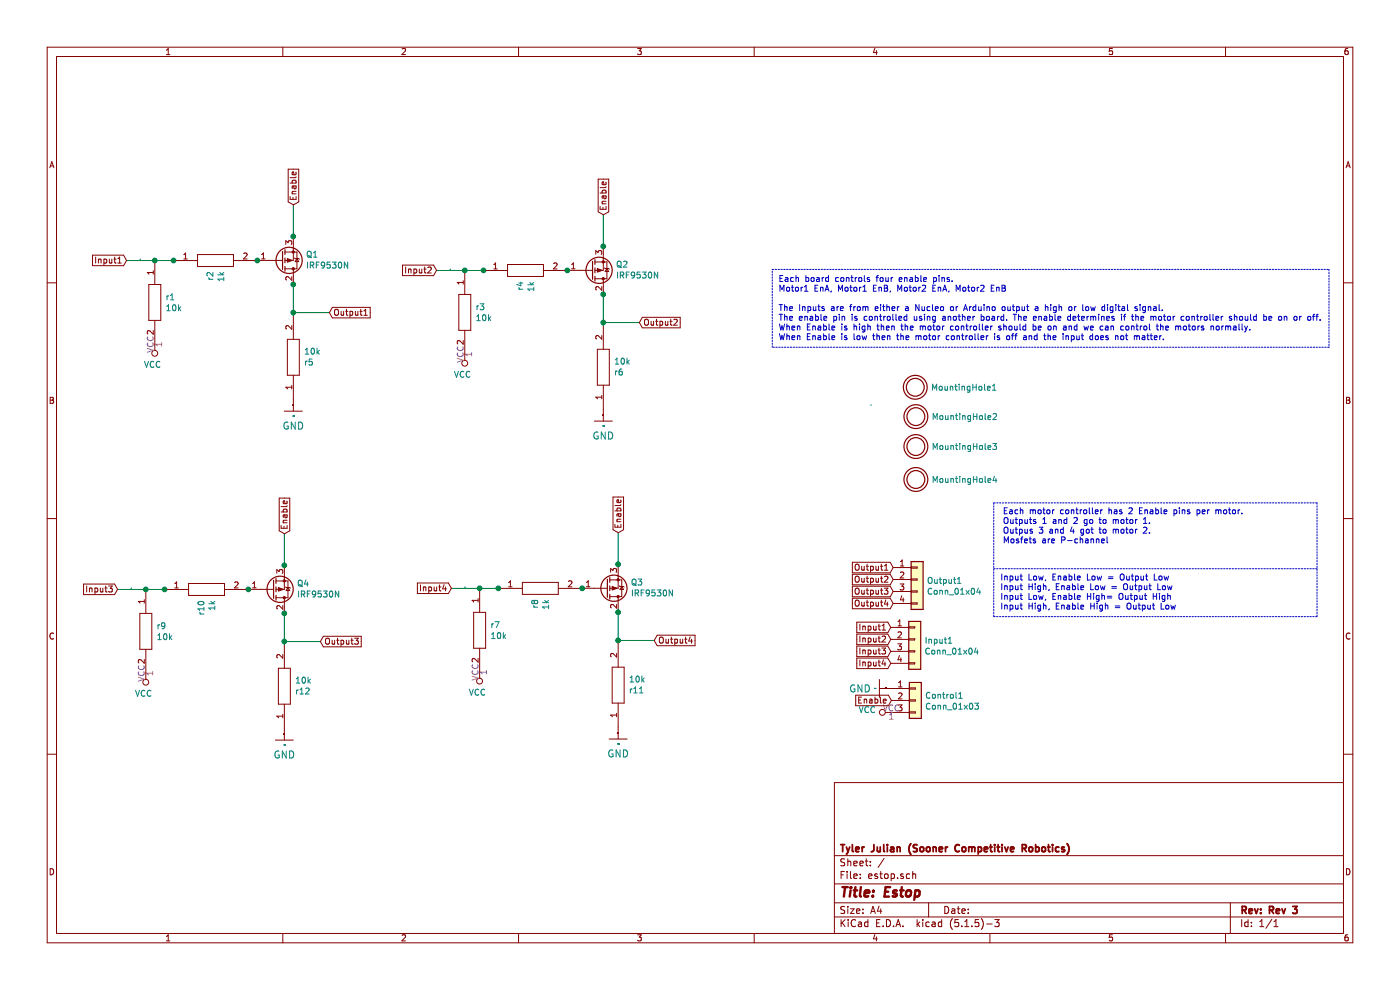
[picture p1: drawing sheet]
EESchema Schematic File Version 4
EELAYER 30 0
EELAYER END
$Descr A4 11693 8268
encoding utf-8
Sheet 1 1
Title "Estop"
Date ""
Rev "Rev 3"
Comp "Tyler Julian (Sooner Competitive Robotics)"
Comment1 ""
Comment2 ""
Comment3 ""
Comment4 ""
$EndDescr
$Comp
L power:VCC #PWR05
U 1 1
P 7445 5950
F 0 "#PWR05" H 7445 5800 50  0001 C CNN
F 1 "VCC" V 7463 6077 50  0000 L CNN
F 2 "" H 7445 5950 50  0001 C CNN
F 3 "" H 7445 5950 50  0001 C CNN
	1    7445 5950
	0    -1   -1   0   
$EndComp
$Comp
L estop-rescue:GND-Adafruit_Feather_M0_RFMxx-eagle-import #GND03
U 1 1
P 7345 5750
F 0 "#GND03" H 7345 5750 50  0001 C CNN
F 1 "GND" V 7345 5681 59  0000 R CNN
F 2 "" H 7345 5750 50  0001 C CNN
F 3 "" H 7345 5750 50  0001 C CNN
	1    7345 5750
	0    1    1    0   
$EndComp
Wire Wire Line
	7275 3385 7275 3380
Text GLabel 7445 5850 0    50   Input ~ 0
Enable
$Comp
L Connector_Generic:Conn_01x03 Control1
U 1 1
P 7645 5850
F 0 "Control1" H 7725 5892 50  0000 L CNN
F 1 "Conn_01x03" H 7725 5801 50  0000 L CNN
F 2 "Connector_PinHeader_2.54mm:PinHeader_1x03_P2.54mm_Vertical" H 7645 5850 50  0001 C CNN
F 3 "~" H 7645 5850 50  0001 C CNN
	1    7645 5850
	1    0    0    -1  
$EndComp
$Comp
L Connector_Generic:Conn_01x04 Input1
U 1 1
P 7640 5340
F 0 "Input1" H 7720 5332 50  0000 L CNN
F 1 "Conn_01x04" H 7720 5241 50  0000 L CNN
F 2 "Connector_PinHeader_2.54mm:PinHeader_1x04_P2.54mm_Vertical" H 7640 5340 50  0001 C CNN
F 3 "~" H 7640 5340 50  0001 C CNN
	1    7640 5340
	1    0    0    -1  
$EndComp
$Comp
L Connector_Generic:Conn_01x04 Output1
U 1 1
P 7660 4840
F 0 "Output1" H 7740 4832 50  0000 L CNN
F 1 "Conn_01x04" H 7740 4741 50  0000 L CNN
F 2 "Connector_PinSocket_2.54mm:PinSocket_1x04_P2.54mm_Vertical" H 7660 4840 50  0001 C CNN
F 3 "~" H 7660 4840 50  0001 C CNN
	1    7660 4840
	1    0    0    -1  
$EndComp
Text GLabel 7460 5040 0    50   Input ~ 0
Output4
Text GLabel 7460 4940 0    50   Input ~ 0
Output3
Text GLabel 7460 4840 0    50   Input ~ 0
Output2
Text GLabel 7460 4740 0    50   Input ~ 0
Output1
Text GLabel 7440 5240 0    50   Input ~ 0
Input1
Text GLabel 7440 5340 0    50   Input ~ 0
Input2
Text GLabel 7440 5440 0    50   Input ~ 0
Input3
Text GLabel 7440 5540 0    50   Input ~ 0
Input4
$Comp
L estop-rescue:MOUNTINGHOLE-Adafruit_Feather_M0_RFMxx-eagle-import MountingHole4
U 1 1
P 7650 4005
F 0 "MountingHole4" H 7780 4005 50  0000 L CNN
F 1 "MOUNTINGHOLE" H 7650 4005 50  0001 C CNN
F 2 "MountingHole:MountingHole_3.2mm_M3" H 7650 4005 50  0001 C CNN
F 3 "" H 7650 4005 50  0001 C CNN
	1    7650 4005
	1    0    0    -1  
$EndComp
$Comp
L estop-rescue:MOUNTINGHOLE-Adafruit_Feather_M0_RFMxx-eagle-import MountingHole3
U 1 1
P 7650 3730
F 0 "MountingHole3" H 7780 3730 50  0000 L CNN
F 1 "MOUNTINGHOLE" H 7650 3730 50  0001 C CNN
F 2 "MountingHole:MountingHole_3.2mm_M3" H 7650 3730 50  0001 C CNN
F 3 "" H 7650 3730 50  0001 C CNN
	1    7650 3730
	1    0    0    -1  
$EndComp
$Comp
L estop-rescue:MOUNTINGHOLE-Adafruit_Feather_M0_RFMxx-eagle-import MountingHole2
U 1 1
P 7650 3480
F 0 "MountingHole2" H 7780 3480 50  0000 L CNN
F 1 "MOUNTINGHOLE" H 7650 3480 50  0001 C CNN
F 2 "MountingHole:MountingHole_3.2mm_M3" H 7650 3480 50  0001 C CNN
F 3 "" H 7650 3480 50  0001 C CNN
	1    7650 3480
	1    0    0    -1  
$EndComp
$Comp
L estop-rescue:MOUNTINGHOLE-Adafruit_Feather_M0_RFMxx-eagle-import MountingHole1
U 1 1
P 7645 3235
F 0 "MountingHole1" H 7775 3235 50  0000 L CNN
F 1 "MOUNTINGHOLE" H 7645 3235 50  0001 C CNN
F 2 "MountingHole:MountingHole_3.2mm_M3" H 7645 3235 50  0001 C CNN
F 3 "" H 7645 3235 50  0001 C CNN
	1    7645 3235
	1    0    0    -1  
$EndComp
Text Notes 8374 4547 0    50   ~ 0
Each motor controller has 2 Enable pins per motor. \nOutputs 1 and 2 go to motor 1.\nOutpus 3 and 4 got to motor 2.\nMosfets are P-channel
Wire Notes Line
	8300 4200 11000 4200
Wire Notes Line
	11000 4750 8300 4750
Text Notes 8353 5262 0    50   ~ 0
\nInput Low, Enable Low = Output Low\nInput High, Enable Low = Output Low\nInput Low, Enable High= Output High\nInput High, Enable High = Output Low\n\n\n
Wire Notes Line
	8300 5150 11000 5150
Wire Notes Line
	11000 4200 11000 5150
Wire Notes Line
	8300 4200 8300 5150
Text Notes 6500 2850 0    50   ~ 0
Each board controls four enable pins.\nMotor1 EnA, Motor1 EnB, Motor2 EnA, Motor2 EnB\n\nThe Inputs are from either a Nucleo or Arduino output a high or low digital signal. \nThe enable pin is controlled using another board. The enable determines if the motor controller should be on or off. \nWhen Enable is high then the motor controller should be on and we can control the motors normally. \nWhen Enable is low then the motor controller is off and the input does not matter.
Wire Notes Line
	6450 2250 11100 2250
Wire Notes Line
	11100 2250 11100 2900
Wire Notes Line
	11100 2900 6450 2900
Wire Notes Line
	6450 2900 6450 2250
Text GLabel 1057 2175 0    50   Input ~ 0
Input1
$Comp
L power:VCC #PWR01
U 1 1
P 1293 2876
F 0 "#PWR01" H 1293 2726 50  0001 C CNN
F 1 "VCC" H 1311 3049 50  0000 C CNN
F 2 "" H 1293 2876 50  0001 C CNN
F 3 "" H 1293 2876 50  0001 C CNN
	1    1293 2876
	-1   0    0    1   
$EndComp
Wire Wire Line
	1057 2176 1057 2175
Wire Wire Line
	1171 2163 1171 2175
$Comp
L estop-rescue:ROX5SSJ1K8-USBhUB r2
U 1 1
P 1450 2176
F 0 "r2" V 1754 2264 50  0000 L CNN
F 1 "1k" V 1845 2264 50  0000 L CNN
F 2 "Resistor_THT:R_Axial_DIN0204_L3.6mm_D1.6mm_P7.62mm_Horizontal" H 2000 2226 50  0001 L CNN
F 3 "https://componentsearchengine.com/Datasheets/1/ROX5SSJ1K8.pdf" H 2000 2126 50  0001 L CNN
F 4 "TE Connectivity 1.8k 5W Metal Oxide Resistor +/-5% +/-350ppm/C ROX5SSJ1K8" H 2000 2026 50  0001 L CNN "Description"
F 5 "" H 2000 1926 50  0001 L CNN "Height"
F 6 "279-ROX5SSJ1K8" H 2000 1826 50  0001 L CNN "Mouser Part Number"
F 7 "https://www.mouser.com/Search/Refine.aspx?Keyword=279-ROX5SSJ1K8" H 2000 1726 50  0001 L CNN "Mouser Price/Stock"
F 8 "TE Connectivity" H 2000 1626 50  0001 L CNN "Manufacturer_Name"
F 9 "ROX5SSJ1K8" H 2000 1526 50  0001 L CNN "Manufacturer_Part_Number"
	1    1450 2176
	1    0    0    1   
$EndComp
$Comp
L estop-rescue:GND-Adafruit_Feather_M0_RFMxx-eagle-import #GND01
U 1 1
P 2450 3434
F 0 "#GND01" H 2450 3434 50  0001 C CNN
F 1 "GND" H 2450 3313 59  0000 C CNN
F 2 "" H 2450 3434 50  0001 C CNN
F 3 "" H 2450 3434 50  0001 C CNN
	1    2450 3434
	-1   0    0    -1  
$EndComp
Connection ~ 1450 2176
Wire Wire Line
	1450 2176 1451 2176
$Comp
L estop-rescue:ROX5SSJ1K8-USBhUB r5
U 1 1
P 2450 3334
F 0 "r5" V 2754 3422 50  0000 L CNN
F 1 "10k" V 2845 3422 50  0000 L CNN
F 2 "Resistor_THT:R_Axial_DIN0204_L3.6mm_D1.6mm_P7.62mm_Horizontal" H 3000 3384 50  0001 L CNN
F 3 "https://componentsearchengine.com/Datasheets/1/ROX5SSJ1K8.pdf" H 3000 3284 50  0001 L CNN
F 4 "TE Connectivity 1.8k 5W Metal Oxide Resistor +/-5% +/-350ppm/C ROX5SSJ1K8" H 3000 3184 50  0001 L CNN "Description"
F 5 "" H 3000 3084 50  0001 L CNN "Height"
F 6 "279-ROX5SSJ1K8" H 3000 2984 50  0001 L CNN "Mouser Part Number"
F 7 "https://www.mouser.com/Search/Refine.aspx?Keyword=279-ROX5SSJ1K8" H 3000 2884 50  0001 L CNN "Mouser Price/Stock"
F 8 "TE Connectivity" H 3000 2784 50  0001 L CNN "Manufacturer_Name"
F 9 "ROX5SSJ1K8" H 3000 2684 50  0001 L CNN "Manufacturer_Part_Number"
	1    2450 3334
	0    1    -1   0   
$EndComp
Text GLabel 2451 1711 1    50   Input ~ 0
Enable
Wire Wire Line
	2450 1711 2451 1711
Text GLabel 2751 2611 2    50   Input ~ 0
Output1
Wire Wire Line
	2450 2611 2751 2611
Connection ~ 2450 2611
Wire Wire Line
	2450 2611 2450 2634
Wire Wire Line
	2450 1711 2450 1975
$Comp
L Transistor_FET:IRF9540N Q1
U 1 1
P 2350 2175
F 0 "Q1" H 2554 2129 50  0000 L CNN
F 1 "IRF9530N" H 2554 2220 50  0000 L CNN
F 2 "Package_TO_SOT_THT:TO-220-3_Vertical" H 2550 2100 50  0001 L CIN
F 3 "http://www.vishay.com/docs/91076/sihf9530.pdf" H 2350 2175 50  0001 L CNN
	1    2350 2175
	1    0    0    1   
$EndComp
Connection ~ 2450 1975
Wire Wire Line
	2450 1975 2450 1977
Wire Wire Line
	2450 2376 2451 2376
Wire Wire Line
	2450 2375 2450 2376
Connection ~ 2450 2376
Wire Wire Line
	2450 2376 2450 2611
Wire Wire Line
	2150 2177 2151 2177
Wire Wire Line
	2151 2177 2151 2175
Wire Wire Line
	2150 2175 2150 2176
Wire Wire Line
	2150 2176 2149 2176
Connection ~ 2150 2176
$Comp
L estop-rescue:ROX5SSJ1K8-USBhUB r1
U 1 1
P 1293 2176
F 0 "r1" V 1597 2264 50  0000 L CNN
F 1 "10k" V 1688 2264 50  0000 L CNN
F 2 "Resistor_THT:R_Axial_DIN0204_L3.6mm_D1.6mm_P7.62mm_Horizontal" H 1843 2226 50  0001 L CNN
F 3 "https://componentsearchengine.com/Datasheets/1/ROX5SSJ1K8.pdf" H 1843 2126 50  0001 L CNN
F 4 "TE Connectivity 1.8k 5W Metal Oxide Resistor +/-5% +/-350ppm/C ROX5SSJ1K8" H 1843 2026 50  0001 L CNN "Description"
F 5 "" H 1843 1926 50  0001 L CNN "Height"
F 6 "279-ROX5SSJ1K8" H 1843 1826 50  0001 L CNN "Mouser Part Number"
F 7 "https://www.mouser.com/Search/Refine.aspx?Keyword=279-ROX5SSJ1K8" H 1843 1726 50  0001 L CNN "Mouser Price/Stock"
F 8 "TE Connectivity" H 1843 1626 50  0001 L CNN "Manufacturer_Name"
F 9 "ROX5SSJ1K8" H 1843 1526 50  0001 L CNN "Manufacturer_Part_Number"
	1    1293 2176
	0    1    1    0   
$EndComp
Wire Wire Line
	1057 2176 1293 2176
Connection ~ 1293 2176
Wire Wire Line
	1293 2176 1450 2176
Text GLabel 3646 2258 0    50   Input ~ 0
Input2
$Comp
L power:VCC #PWR02
U 1 1
P 3882 2959
F 0 "#PWR02" H 3882 2809 50  0001 C CNN
F 1 "VCC" H 3900 3132 50  0000 C CNN
F 2 "" H 3882 2959 50  0001 C CNN
F 3 "" H 3882 2959 50  0001 C CNN
	1    3882 2959
	-1   0    0    1   
$EndComp
Wire Wire Line
	3646 2259 3646 2258
Wire Wire Line
	3760 2246 3760 2258
$Comp
L estop-rescue:ROX5SSJ1K8-USBhUB r4
U 1 1
P 4039 2259
F 0 "r4" V 4343 2347 50  0000 L CNN
F 1 "1k" V 4434 2347 50  0000 L CNN
F 2 "Resistor_THT:R_Axial_DIN0204_L3.6mm_D1.6mm_P7.62mm_Horizontal" H 4589 2309 50  0001 L CNN
F 3 "https://componentsearchengine.com/Datasheets/1/ROX5SSJ1K8.pdf" H 4589 2209 50  0001 L CNN
F 4 "TE Connectivity 1.8k 5W Metal Oxide Resistor +/-5% +/-350ppm/C ROX5SSJ1K8" H 4589 2109 50  0001 L CNN "Description"
F 5 "" H 4589 2009 50  0001 L CNN "Height"
F 6 "279-ROX5SSJ1K8" H 4589 1909 50  0001 L CNN "Mouser Part Number"
F 7 "https://www.mouser.com/Search/Refine.aspx?Keyword=279-ROX5SSJ1K8" H 4589 1809 50  0001 L CNN "Mouser Price/Stock"
F 8 "TE Connectivity" H 4589 1709 50  0001 L CNN "Manufacturer_Name"
F 9 "ROX5SSJ1K8" H 4589 1609 50  0001 L CNN "Manufacturer_Part_Number"
	1    4039 2259
	1    0    0    1   
$EndComp
$Comp
L estop-rescue:GND-Adafruit_Feather_M0_RFMxx-eagle-import #GND02
U 1 1
P 5039 3517
F 0 "#GND02" H 5039 3517 50  0001 C CNN
F 1 "GND" H 5039 3396 59  0000 C CNN
F 2 "" H 5039 3517 50  0001 C CNN
F 3 "" H 5039 3517 50  0001 C CNN
	1    5039 3517
	-1   0    0    -1  
$EndComp
Connection ~ 4039 2259
Wire Wire Line
	4039 2259 4040 2259
$Comp
L estop-rescue:ROX5SSJ1K8-USBhUB r6
U 1 1
P 5039 3417
F 0 "r6" V 5343 3505 50  0000 L CNN
F 1 "10k" V 5434 3505 50  0000 L CNN
F 2 "Resistor_THT:R_Axial_DIN0204_L3.6mm_D1.6mm_P7.62mm_Horizontal" H 5589 3467 50  0001 L CNN
F 3 "https://componentsearchengine.com/Datasheets/1/ROX5SSJ1K8.pdf" H 5589 3367 50  0001 L CNN
F 4 "TE Connectivity 1.8k 5W Metal Oxide Resistor +/-5% +/-350ppm/C ROX5SSJ1K8" H 5589 3267 50  0001 L CNN "Description"
F 5 "" H 5589 3167 50  0001 L CNN "Height"
F 6 "279-ROX5SSJ1K8" H 5589 3067 50  0001 L CNN "Mouser Part Number"
F 7 "https://www.mouser.com/Search/Refine.aspx?Keyword=279-ROX5SSJ1K8" H 5589 2967 50  0001 L CNN "Mouser Price/Stock"
F 8 "TE Connectivity" H 5589 2867 50  0001 L CNN "Manufacturer_Name"
F 9 "ROX5SSJ1K8" H 5589 2767 50  0001 L CNN "Manufacturer_Part_Number"
	1    5039 3417
	0    1    -1   0   
$EndComp
Text GLabel 5040 1794 1    50   Input ~ 0
Enable
Wire Wire Line
	5039 1794 5040 1794
Text GLabel 5340 2694 2    50   Input ~ 0
Output2
Wire Wire Line
	5039 2694 5340 2694
Connection ~ 5039 2694
Wire Wire Line
	5039 2694 5039 2717
Wire Wire Line
	5039 1794 5039 2058
$Comp
L Transistor_FET:IRF9540N Q2
U 1 1
P 4939 2258
F 0 "Q2" H 5143 2212 50  0000 L CNN
F 1 "IRF9530N" H 5143 2303 50  0000 L CNN
F 2 "Package_TO_SOT_THT:TO-220-3_Vertical" H 5139 2183 50  0001 L CIN
F 3 "http://www.vishay.com/docs/91076/sihf9530.pdf" H 4939 2258 50  0001 L CNN
	1    4939 2258
	1    0    0    1   
$EndComp
Connection ~ 5039 2058
Wire Wire Line
	5039 2058 5039 2060
Wire Wire Line
	5039 2459 5040 2459
Wire Wire Line
	5039 2458 5039 2459
Connection ~ 5039 2459
Wire Wire Line
	5039 2459 5039 2694
Wire Wire Line
	4739 2260 4740 2260
Wire Wire Line
	4740 2260 4740 2258
Wire Wire Line
	4739 2258 4739 2259
Wire Wire Line
	4739 2259 4738 2259
Connection ~ 4739 2259
$Comp
L estop-rescue:ROX5SSJ1K8-USBhUB r3
U 1 1
P 3882 2259
F 0 "r3" V 4186 2347 50  0000 L CNN
F 1 "10k" V 4277 2347 50  0000 L CNN
F 2 "Resistor_THT:R_Axial_DIN0204_L3.6mm_D1.6mm_P7.62mm_Horizontal" H 4432 2309 50  0001 L CNN
F 3 "https://componentsearchengine.com/Datasheets/1/ROX5SSJ1K8.pdf" H 4432 2209 50  0001 L CNN
F 4 "TE Connectivity 1.8k 5W Metal Oxide Resistor +/-5% +/-350ppm/C ROX5SSJ1K8" H 4432 2109 50  0001 L CNN "Description"
F 5 "" H 4432 2009 50  0001 L CNN "Height"
F 6 "279-ROX5SSJ1K8" H 4432 1909 50  0001 L CNN "Mouser Part Number"
F 7 "https://www.mouser.com/Search/Refine.aspx?Keyword=279-ROX5SSJ1K8" H 4432 1809 50  0001 L CNN "Mouser Price/Stock"
F 8 "TE Connectivity" H 4432 1709 50  0001 L CNN "Manufacturer_Name"
F 9 "ROX5SSJ1K8" H 4432 1609 50  0001 L CNN "Manufacturer_Part_Number"
	1    3882 2259
	0    1    1    0   
$EndComp
Wire Wire Line
	3646 2259 3882 2259
Connection ~ 3882 2259
Wire Wire Line
	3882 2259 4039 2259
Text GLabel 982  4922 0    50   Input ~ 0
Input3
$Comp
L power:VCC #PWR04
U 1 1
P 1218 5623
F 0 "#PWR04" H 1218 5473 50  0001 C CNN
F 1 "VCC" H 1236 5796 50  0000 C CNN
F 2 "" H 1218 5623 50  0001 C CNN
F 3 "" H 1218 5623 50  0001 C CNN
	1    1218 5623
	-1   0    0    1   
$EndComp
Wire Wire Line
	982  4923 982  4922
Wire Wire Line
	1096 4910 1096 4922
$Comp
L estop-rescue:ROX5SSJ1K8-USBhUB r10
U 1 1
P 1375 4923
F 0 "r10" V 1679 5011 50  0000 L CNN
F 1 "1k" V 1770 5011 50  0000 L CNN
F 2 "Resistor_THT:R_Axial_DIN0204_L3.6mm_D1.6mm_P7.62mm_Horizontal" H 1925 4973 50  0001 L CNN
F 3 "https://componentsearchengine.com/Datasheets/1/ROX5SSJ1K8.pdf" H 1925 4873 50  0001 L CNN
F 4 "TE Connectivity 1.8k 5W Metal Oxide Resistor +/-5% +/-350ppm/C ROX5SSJ1K8" H 1925 4773 50  0001 L CNN "Description"
F 5 "" H 1925 4673 50  0001 L CNN "Height"
F 6 "279-ROX5SSJ1K8" H 1925 4573 50  0001 L CNN "Mouser Part Number"
F 7 "https://www.mouser.com/Search/Refine.aspx?Keyword=279-ROX5SSJ1K8" H 1925 4473 50  0001 L CNN "Mouser Price/Stock"
F 8 "TE Connectivity" H 1925 4373 50  0001 L CNN "Manufacturer_Name"
F 9 "ROX5SSJ1K8" H 1925 4273 50  0001 L CNN "Manufacturer_Part_Number"
	1    1375 4923
	1    0    0    1   
$EndComp
$Comp
L estop-rescue:GND-Adafruit_Feather_M0_RFMxx-eagle-import #GND05
U 1 1
P 2375 6181
F 0 "#GND05" H 2375 6181 50  0001 C CNN
F 1 "GND" H 2375 6060 59  0000 C CNN
F 2 "" H 2375 6181 50  0001 C CNN
F 3 "" H 2375 6181 50  0001 C CNN
	1    2375 6181
	-1   0    0    -1  
$EndComp
Connection ~ 1375 4923
Wire Wire Line
	1375 4923 1376 4923
$Comp
L estop-rescue:ROX5SSJ1K8-USBhUB r12
U 1 1
P 2375 6081
F 0 "r12" V 2679 6169 50  0000 L CNN
F 1 "10k" V 2770 6169 50  0000 L CNN
F 2 "Resistor_THT:R_Axial_DIN0204_L3.6mm_D1.6mm_P7.62mm_Horizontal" H 2925 6131 50  0001 L CNN
F 3 "https://componentsearchengine.com/Datasheets/1/ROX5SSJ1K8.pdf" H 2925 6031 50  0001 L CNN
F 4 "TE Connectivity 1.8k 5W Metal Oxide Resistor +/-5% +/-350ppm/C ROX5SSJ1K8" H 2925 5931 50  0001 L CNN "Description"
F 5 "" H 2925 5831 50  0001 L CNN "Height"
F 6 "279-ROX5SSJ1K8" H 2925 5731 50  0001 L CNN "Mouser Part Number"
F 7 "https://www.mouser.com/Search/Refine.aspx?Keyword=279-ROX5SSJ1K8" H 2925 5631 50  0001 L CNN "Mouser Price/Stock"
F 8 "TE Connectivity" H 2925 5531 50  0001 L CNN "Manufacturer_Name"
F 9 "ROX5SSJ1K8" H 2925 5431 50  0001 L CNN "Manufacturer_Part_Number"
	1    2375 6081
	0    1    -1   0   
$EndComp
Text GLabel 2376 4458 1    50   Input ~ 0
Enable
Wire Wire Line
	2375 4458 2376 4458
Text GLabel 2676 5358 2    50   Input ~ 0
Output3
Wire Wire Line
	2375 5358 2676 5358
Connection ~ 2375 5358
Wire Wire Line
	2375 5358 2375 5381
Wire Wire Line
	2375 4458 2375 4722
$Comp
L Transistor_FET:IRF9540N Q4
U 1 1
P 2275 4922
F 0 "Q4" H 2479 4876 50  0000 L CNN
F 1 "IRF9530N" H 2479 4967 50  0000 L CNN
F 2 "Package_TO_SOT_THT:TO-220-3_Vertical" H 2475 4847 50  0001 L CIN
F 3 "http://www.vishay.com/docs/91076/sihf9530.pdf" H 2275 4922 50  0001 L CNN
	1    2275 4922
	1    0    0    1   
$EndComp
Connection ~ 2375 4722
Wire Wire Line
	2375 4722 2375 4724
Wire Wire Line
	2375 5123 2376 5123
Wire Wire Line
	2375 5122 2375 5123
Connection ~ 2375 5123
Wire Wire Line
	2375 5123 2375 5358
Wire Wire Line
	2075 4924 2076 4924
Wire Wire Line
	2076 4924 2076 4922
Wire Wire Line
	2075 4922 2075 4923
Wire Wire Line
	2075 4923 2074 4923
Connection ~ 2075 4923
$Comp
L estop-rescue:ROX5SSJ1K8-USBhUB r9
U 1 1
P 1218 4923
F 0 "r9" V 1522 5011 50  0000 L CNN
F 1 "10k" V 1613 5011 50  0000 L CNN
F 2 "Resistor_THT:R_Axial_DIN0204_L3.6mm_D1.6mm_P7.62mm_Horizontal" H 1768 4973 50  0001 L CNN
F 3 "https://componentsearchengine.com/Datasheets/1/ROX5SSJ1K8.pdf" H 1768 4873 50  0001 L CNN
F 4 "TE Connectivity 1.8k 5W Metal Oxide Resistor +/-5% +/-350ppm/C ROX5SSJ1K8" H 1768 4773 50  0001 L CNN "Description"
F 5 "" H 1768 4673 50  0001 L CNN "Height"
F 6 "279-ROX5SSJ1K8" H 1768 4573 50  0001 L CNN "Mouser Part Number"
F 7 "https://www.mouser.com/Search/Refine.aspx?Keyword=279-ROX5SSJ1K8" H 1768 4473 50  0001 L CNN "Mouser Price/Stock"
F 8 "TE Connectivity" H 1768 4373 50  0001 L CNN "Manufacturer_Name"
F 9 "ROX5SSJ1K8" H 1768 4273 50  0001 L CNN "Manufacturer_Part_Number"
	1    1218 4923
	0    1    1    0   
$EndComp
Wire Wire Line
	982  4923 1218 4923
Connection ~ 1218 4923
Wire Wire Line
	1218 4923 1375 4923
Text GLabel 3770 4913 0    50   Input ~ 0
Input4
$Comp
L power:VCC #PWR03
U 1 1
P 4006 5614
F 0 "#PWR03" H 4006 5464 50  0001 C CNN
F 1 "VCC" H 4024 5787 50  0000 C CNN
F 2 "" H 4006 5614 50  0001 C CNN
F 3 "" H 4006 5614 50  0001 C CNN
	1    4006 5614
	-1   0    0    1   
$EndComp
Wire Wire Line
	3770 4914 3770 4913
Wire Wire Line
	3884 4901 3884 4913
$Comp
L estop-rescue:ROX5SSJ1K8-USBhUB r8
U 1 1
P 4163 4914
F 0 "r8" V 4467 5002 50  0000 L CNN
F 1 "1k" V 4558 5002 50  0000 L CNN
F 2 "Resistor_THT:R_Axial_DIN0204_L3.6mm_D1.6mm_P7.62mm_Horizontal" H 4713 4964 50  0001 L CNN
F 3 "https://componentsearchengine.com/Datasheets/1/ROX5SSJ1K8.pdf" H 4713 4864 50  0001 L CNN
F 4 "TE Connectivity 1.8k 5W Metal Oxide Resistor +/-5% +/-350ppm/C ROX5SSJ1K8" H 4713 4764 50  0001 L CNN "Description"
F 5 "" H 4713 4664 50  0001 L CNN "Height"
F 6 "279-ROX5SSJ1K8" H 4713 4564 50  0001 L CNN "Mouser Part Number"
F 7 "https://www.mouser.com/Search/Refine.aspx?Keyword=279-ROX5SSJ1K8" H 4713 4464 50  0001 L CNN "Mouser Price/Stock"
F 8 "TE Connectivity" H 4713 4364 50  0001 L CNN "Manufacturer_Name"
F 9 "ROX5SSJ1K8" H 4713 4264 50  0001 L CNN "Manufacturer_Part_Number"
	1    4163 4914
	1    0    0    1   
$EndComp
$Comp
L estop-rescue:GND-Adafruit_Feather_M0_RFMxx-eagle-import #GND04
U 1 1
P 5163 6172
F 0 "#GND04" H 5163 6172 50  0001 C CNN
F 1 "GND" H 5163 6051 59  0000 C CNN
F 2 "" H 5163 6172 50  0001 C CNN
F 3 "" H 5163 6172 50  0001 C CNN
	1    5163 6172
	-1   0    0    -1  
$EndComp
Connection ~ 4163 4914
Wire Wire Line
	4163 4914 4164 4914
$Comp
L estop-rescue:ROX5SSJ1K8-USBhUB r11
U 1 1
P 5163 6072
F 0 "r11" V 5467 6160 50  0000 L CNN
F 1 "10k" V 5558 6160 50  0000 L CNN
F 2 "Resistor_THT:R_Axial_DIN0204_L3.6mm_D1.6mm_P7.62mm_Horizontal" H 5713 6122 50  0001 L CNN
F 3 "https://componentsearchengine.com/Datasheets/1/ROX5SSJ1K8.pdf" H 5713 6022 50  0001 L CNN
F 4 "TE Connectivity 1.8k 5W Metal Oxide Resistor +/-5% +/-350ppm/C ROX5SSJ1K8" H 5713 5922 50  0001 L CNN "Description"
F 5 "" H 5713 5822 50  0001 L CNN "Height"
F 6 "279-ROX5SSJ1K8" H 5713 5722 50  0001 L CNN "Mouser Part Number"
F 7 "https://www.mouser.com/Search/Refine.aspx?Keyword=279-ROX5SSJ1K8" H 5713 5622 50  0001 L CNN "Mouser Price/Stock"
F 8 "TE Connectivity" H 5713 5522 50  0001 L CNN "Manufacturer_Name"
F 9 "ROX5SSJ1K8" H 5713 5422 50  0001 L CNN "Manufacturer_Part_Number"
	1    5163 6072
	0    1    -1   0   
$EndComp
Text GLabel 5164 4449 1    50   Input ~ 0
Enable
Wire Wire Line
	5163 4449 5164 4449
Text GLabel 5464 5349 2    50   Input ~ 0
Output4
Wire Wire Line
	5163 5349 5464 5349
Connection ~ 5163 5349
Wire Wire Line
	5163 5349 5163 5372
Wire Wire Line
	5163 4449 5163 4713
$Comp
L Transistor_FET:IRF9540N Q3
U 1 1
P 5063 4913
F 0 "Q3" H 5267 4867 50  0000 L CNN
F 1 "IRF9530N" H 5267 4958 50  0000 L CNN
F 2 "Package_TO_SOT_THT:TO-220-3_Vertical" H 5263 4838 50  0001 L CIN
F 3 "http://www.vishay.com/docs/91076/sihf9530.pdf" H 5063 4913 50  0001 L CNN
	1    5063 4913
	1    0    0    1   
$EndComp
Connection ~ 5163 4713
Wire Wire Line
	5163 4713 5163 4715
Wire Wire Line
	5163 5114 5164 5114
Wire Wire Line
	5163 5113 5163 5114
Connection ~ 5163 5114
Wire Wire Line
	5163 5114 5163 5349
Wire Wire Line
	4863 4915 4864 4915
Wire Wire Line
	4864 4915 4864 4913
Wire Wire Line
	4863 4913 4863 4914
Wire Wire Line
	4863 4914 4862 4914
Connection ~ 4863 4914
$Comp
L estop-rescue:ROX5SSJ1K8-USBhUB r7
U 1 1
P 4006 4914
F 0 "r7" V 4310 5002 50  0000 L CNN
F 1 "10k" V 4401 5002 50  0000 L CNN
F 2 "Resistor_THT:R_Axial_DIN0204_L3.6mm_D1.6mm_P7.62mm_Horizontal" H 4556 4964 50  0001 L CNN
F 3 "https://componentsearchengine.com/Datasheets/1/ROX5SSJ1K8.pdf" H 4556 4864 50  0001 L CNN
F 4 "TE Connectivity 1.8k 5W Metal Oxide Resistor +/-5% +/-350ppm/C ROX5SSJ1K8" H 4556 4764 50  0001 L CNN "Description"
F 5 "" H 4556 4664 50  0001 L CNN "Height"
F 6 "279-ROX5SSJ1K8" H 4556 4564 50  0001 L CNN "Mouser Part Number"
F 7 "https://www.mouser.com/Search/Refine.aspx?Keyword=279-ROX5SSJ1K8" H 4556 4464 50  0001 L CNN "Mouser Price/Stock"
F 8 "TE Connectivity" H 4556 4364 50  0001 L CNN "Manufacturer_Name"
F 9 "ROX5SSJ1K8" H 4556 4264 50  0001 L CNN "Manufacturer_Part_Number"
	1    4006 4914
	0    1    1    0   
$EndComp
Wire Wire Line
	3770 4914 4006 4914
Connection ~ 4006 4914
Wire Wire Line
	4006 4914 4163 4914
$EndSCHEMATC
